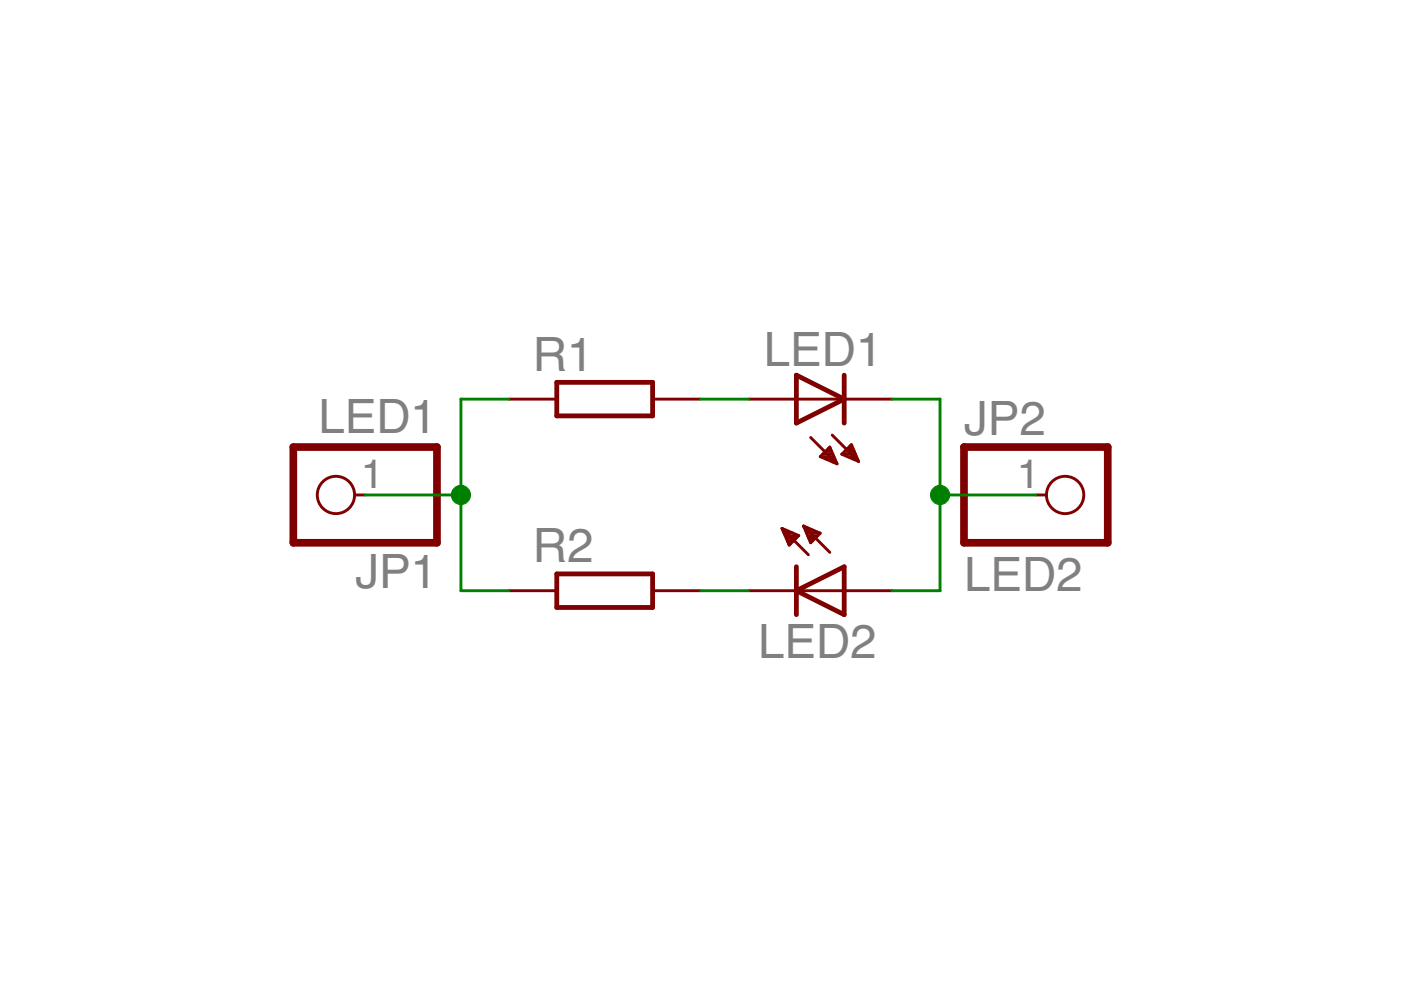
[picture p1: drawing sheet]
<?xml version="1.0" encoding="utf-8"?>
<!DOCTYPE eagle SYSTEM "eagle.dtd">
<eagle version="7.5.0">
<drawing>
<settings>
<setting alwaysvectorfont="no"/>
<setting verticaltext="up"/>
</settings>
<grid distance="0.1" unitdist="inch" unit="inch" style="lines" multiple="1" display="no" altdistance="0.01" altunitdist="inch" altunit="inch"/>
<schematic xreflabel="%F%N/%S.%C%R" xrefpart="/%S.%C%R">
<libraries>
<library name="led">
<symbols>
<symbol name="LED">
<wire x1="1.27" y1="0" x2="0" y2="-2.54" width="0.254" layer="94"/>
<wire x1="0" y1="-2.54" x2="-1.27" y2="0" width="0.254" layer="94"/>
<wire x1="1.27" y1="-2.54" x2="0" y2="-2.54" width="0.254" layer="94"/>
<wire x1="0" y1="-2.54" x2="-1.27" y2="-2.54" width="0.254" layer="94"/>
<wire x1="1.27" y1="0" x2="0" y2="0" width="0.254" layer="94"/>
<wire x1="0" y1="0" x2="-1.27" y2="0" width="0.254" layer="94"/>
<wire x1="0" y1="0" x2="0" y2="-2.54" width="0.1524" layer="94"/>
<wire x1="-2.032" y1="-0.762" x2="-3.429" y2="-2.159" width="0.1524" layer="94"/>
<wire x1="-1.905" y1="-1.905" x2="-3.302" y2="-3.302" width="0.1524" layer="94"/>
<text x="3.556" y="-4.572" size="1.778" layer="95" rot="R90">&gt;NAME</text>
<text x="5.715" y="-4.572" size="1.778" layer="96" rot="R90">&gt;VALUE</text>
<pin name="C" x="0" y="-5.08" visible="off" length="short" direction="pas" rot="R90"/>
<pin name="A" x="0" y="2.54" visible="off" length="short" direction="pas" rot="R270"/>
<polygon width="0.1524" layer="94">
<vertex x="-3.429" y="-2.159"/>
<vertex x="-3.048" y="-1.27"/>
<vertex x="-2.54" y="-1.778"/>
</polygon>
<polygon width="0.1524" layer="94">
<vertex x="-3.302" y="-3.302"/>
<vertex x="-2.921" y="-2.413"/>
<vertex x="-2.413" y="-2.921"/>
</polygon>
</symbol>
</symbols>
<devicesets>
<deviceset name="LED" prefix="LED" uservalue="yes">
<gates>
<gate name="G$1" symbol="LED" x="0" y="0"/>
</gates>
<devices>
<device name="SMT1206" package="1206">
<connects>
<connect gate="G$1" pin="A" pad="A"/>
<connect gate="G$1" pin="C" pad="C"/>
</connects>
<technologies>
<technology name=""/>
</technologies>
</device>
<device name="LD260" package="LD260">
<connects>
<connect gate="G$1" pin="A" pad="A"/>
<connect gate="G$1" pin="C" pad="K"/>
</connects>
<technologies>
<technology name=""/>
</technologies>
</device>
<device name="SQR2X5" package="LED2X5">
<connects>
<connect gate="G$1" pin="A" pad="A"/>
<connect gate="G$1" pin="C" pad="K"/>
</connects>
<technologies>
<technology name=""/>
</technologies>
</device>
<device name="3MM" package="LED3MM">
<connects>
<connect gate="G$1" pin="A" pad="A"/>
<connect gate="G$1" pin="C" pad="K"/>
</connects>
<technologies>
<technology name=""/>
</technologies>
</device>
<device name="5MM" package="LED5MM">
<connects>
<connect gate="G$1" pin="A" pad="A"/>
<connect gate="G$1" pin="C" pad="K"/>
</connects>
<technologies>
<technology name=""/>
</technologies>
</device>
<device name="LSU260" package="LSU260">
<connects>
<connect gate="G$1" pin="A" pad="A"/>
<connect gate="G$1" pin="C" pad="K"/>
</connects>
<technologies>
<technology name=""/>
</technologies>
</device>
<device name="LZR181" package="LZR181">
<connects>
<connect gate="G$1" pin="A" pad="A"/>
<connect gate="G$1" pin="C" pad="K"/>
</connects>
<technologies>
<technology name=""/>
</technologies>
</device>
<device name="B152" package="Q62902-B152">
<connects>
<connect gate="G$1" pin="A" pad="A"/>
<connect gate="G$1" pin="C" pad="K"/>
</connects>
<technologies>
<technology name=""/>
</technologies>
</device>
<device name="B153" package="Q62902-B153">
<connects>
<connect gate="G$1" pin="A" pad="A"/>
<connect gate="G$1" pin="C" pad="K"/>
</connects>
<technologies>
<technology name=""/>
</technologies>
</device>
<device name="B155" package="Q62902-B155">
<connects>
<connect gate="G$1" pin="A" pad="A"/>
<connect gate="G$1" pin="C" pad="K"/>
</connects>
<technologies>
<technology name=""/>
</technologies>
</device>
<device name="B156" package="Q62902-B156">
<connects>
<connect gate="G$1" pin="A" pad="A"/>
<connect gate="G$1" pin="C" pad="K"/>
</connects>
<technologies>
<technology name=""/>
</technologies>
</device>
<device name="SFH480" package="SFH480">
<connects>
<connect gate="G$1" pin="A" pad="A"/>
<connect gate="G$1" pin="C" pad="K"/>
</connects>
<technologies>
<technology name=""/>
</technologies>
</device>
<device name="SFH482" package="SFH482">
<connects>
<connect gate="G$1" pin="A" pad="A"/>
<connect gate="G$1" pin="C" pad="K"/>
</connects>
<technologies>
<technology name=""/>
</technologies>
</device>
<device name="SQR5.7X3.2" package="U57X32">
<connects>
<connect gate="G$1" pin="A" pad="A"/>
<connect gate="G$1" pin="C" pad="K"/>
</connects>
<technologies>
<technology name=""/>
</technologies>
</device>
<device name="IRL80A" package="IRL80A">
<connects>
<connect gate="G$1" pin="A" pad="A"/>
<connect gate="G$1" pin="C" pad="K"/>
</connects>
<technologies>
<technology name=""/>
</technologies>
</device>
<device name="P-LCC-2" package="P-LCC-2">
<connects>
<connect gate="G$1" pin="A" pad="A"/>
<connect gate="G$1" pin="C" pad="C"/>
</connects>
<technologies>
<technology name=""/>
</technologies>
</device>
<device name="MINI-TOP" package="OSRAM-MINI-TOP-LED">
<connects>
<connect gate="G$1" pin="A" pad="A"/>
<connect gate="G$1" pin="C" pad="C"/>
</connects>
<technologies>
<technology name=""/>
</technologies>
</device>
<device name="SIDELED" package="OSRAM-SIDELED">
<connects>
<connect gate="G$1" pin="A" pad="A"/>
<connect gate="G$1" pin="C" pad="C"/>
</connects>
<technologies>
<technology name=""/>
</technologies>
</device>
<device name="SMART-LED" package="SMART-LED">
<connects>
<connect gate="G$1" pin="A" pad="A"/>
<connect gate="G$1" pin="C" pad="B"/>
</connects>
<technologies>
<technology name=""/>
</technologies>
</device>
<device name="P-LCC-2-BACK" package="P-LCC-2-TOPLED-RG">
<connects>
<connect gate="G$1" pin="A" pad="A"/>
<connect gate="G$1" pin="C" pad="C"/>
</connects>
<technologies>
<technology name=""/>
</technologies>
</device>
<device name="MICRO-SIDELED" package="MICRO-SIDELED">
<connects>
<connect gate="G$1" pin="A" pad="A"/>
<connect gate="G$1" pin="C" pad="C"/>
</connects>
<technologies>
<technology name=""/>
</technologies>
</device>
<device name="P-LCC-4" package="P-LCC-4">
<connects>
<connect gate="G$1" pin="A" pad="A"/>
<connect gate="G$1" pin="C" pad="C@4"/>
</connects>
<technologies>
<technology name=""/>
</technologies>
</device>
<device name="CHIP-LED0603" package="CHIP-LED0603">
<connects>
<connect gate="G$1" pin="A" pad="A"/>
<connect gate="G$1" pin="C" pad="C"/>
</connects>
<technologies>
<technology name=""/>
</technologies>
</device>
<device name="CHIP-LED0805" package="CHIP-LED0805">
<connects>
<connect gate="G$1" pin="A" pad="A"/>
<connect gate="G$1" pin="C" pad="C"/>
</connects>
<technologies>
<technology name=""/>
</technologies>
</device>
<device name="TOPLED-SANTANA" package="MINI-TOPLED-SANTANA">
<connects>
<connect gate="G$1" pin="A" pad="A"/>
<connect gate="G$1" pin="C" pad="C"/>
</connects>
<technologies>
<technology name=""/>
</technologies>
</device>
<device name="CHIPLED_0805" package="CHIPLED_0805">
<connects>
<connect gate="G$1" pin="A" pad="A"/>
<connect gate="G$1" pin="C" pad="C"/>
</connects>
<technologies>
<technology name=""/>
</technologies>
</device>
<device name="CHIPLED_1206" package="CHIPLED_1206">
<connects>
<connect gate="G$1" pin="A" pad="A"/>
<connect gate="G$1" pin="C" pad="C"/>
</connects>
<technologies>
<technology name=""/>
</technologies>
</device>
<device name="CHIPLED_0603" package="CHIPLED_0603">
<connects>
<connect gate="G$1" pin="A" pad="A"/>
<connect gate="G$1" pin="C" pad="C"/>
</connects>
<technologies>
<technology name=""/>
</technologies>
</device>
<device name="CHIPLED-0603-TTW" package="CHIPLED-0603-TTW">
<connects>
<connect gate="G$1" pin="A" pad="A@1"/>
<connect gate="G$1" pin="C" pad="C@1"/>
</connects>
<technologies>
<technology name=""/>
</technologies>
</device>
<device name="" package="SMARTLED-TTW">
<connects>
<connect gate="G$1" pin="A" pad="A@1"/>
<connect gate="G$1" pin="C" pad="C@1"/>
</connects>
<technologies>
<technology name=""/>
</technologies>
</device>
<device name="-LUMILED+" package="LUMILED+">
<connects>
<connect gate="G$1" pin="A" pad="2+"/>
<connect gate="G$1" pin="C" pad="4-"/>
</connects>
<technologies>
<technology name=""/>
</technologies>
</device>
<device name="-LUMILED" package="LUMILED">
<connects>
<connect gate="G$1" pin="A" pad="2+"/>
<connect gate="G$1" pin="C" pad="4-"/>
</connects>
<technologies>
<technology name=""/>
</technologies>
</device>
<device name="10MM" package="LED10MM">
<connects>
<connect gate="G$1" pin="A" pad="A"/>
<connect gate="G$1" pin="C" pad="K"/>
</connects>
<technologies>
<technology name=""/>
</technologies>
</device>
<device name="KA-3528ASYC" package="KA-3528ASYC">
<connects>
<connect gate="G$1" pin="A" pad="A"/>
<connect gate="G$1" pin="C" pad="C"/>
</connects>
<technologies>
<technology name=""/>
</technologies>
</device>
<device name="SML0805" package="SML0805">
<connects>
<connect gate="G$1" pin="A" pad="A"/>
<connect gate="G$1" pin="C" pad="C"/>
</connects>
<technologies>
<technology name=""/>
</technologies>
</device>
<device name="SML1206" package="SML1206">
<connects>
<connect gate="G$1" pin="A" pad="A"/>
<connect gate="G$1" pin="C" pad="C"/>
</connects>
<technologies>
<technology name=""/>
</technologies>
</device>
<device name="SML0603" package="SML0603">
<connects>
<connect gate="G$1" pin="A" pad="A"/>
<connect gate="G$1" pin="C" pad="C"/>
</connects>
<technologies>
<technology name=""/>
</technologies>
</device>
</devices>
</deviceset>
</devicesets>
</library>
<library name="rcl">
<symbols>
<symbol name="R-EU">
<wire x1="-2.54" y1="-0.889" x2="2.54" y2="-0.889" width="0.254" layer="94"/>
<wire x1="2.54" y1="0.889" x2="-2.54" y2="0.889" width="0.254" layer="94"/>
<wire x1="2.54" y1="-0.889" x2="2.54" y2="0.889" width="0.254" layer="94"/>
<wire x1="-2.54" y1="-0.889" x2="-2.54" y2="0.889" width="0.254" layer="94"/>
<text x="-3.81" y="1.4986" size="1.778" layer="95">&gt;NAME</text>
<text x="-3.81" y="-3.302" size="1.778" layer="96">&gt;VALUE</text>
<pin name="2" x="5.08" y="0" visible="off" length="short" direction="pas" swaplevel="1" rot="R180"/>
<pin name="1" x="-5.08" y="0" visible="off" length="short" direction="pas" swaplevel="1"/>
</symbol>
</symbols>
<devicesets>
<deviceset name="R-EU_" prefix="R" uservalue="yes">
<gates>
<gate name="G$1" symbol="R-EU" x="0" y="0"/>
</gates>
<devices>
<device name="R0402" package="R0402">
<connects>
<connect gate="G$1" pin="1" pad="1"/>
<connect gate="G$1" pin="2" pad="2"/>
</connects>
<technologies>
<technology name=""/>
</technologies>
</device>
<device name="R0603" package="R0603">
<connects>
<connect gate="G$1" pin="1" pad="1"/>
<connect gate="G$1" pin="2" pad="2"/>
</connects>
<technologies>
<technology name=""/>
</technologies>
</device>
<device name="R0805" package="R0805">
<connects>
<connect gate="G$1" pin="1" pad="1"/>
<connect gate="G$1" pin="2" pad="2"/>
</connects>
<technologies>
<technology name=""/>
</technologies>
</device>
<device name="R0805W" package="R0805W">
<connects>
<connect gate="G$1" pin="1" pad="1"/>
<connect gate="G$1" pin="2" pad="2"/>
</connects>
<technologies>
<technology name=""/>
</technologies>
</device>
<device name="R1206" package="R1206">
<connects>
<connect gate="G$1" pin="1" pad="1"/>
<connect gate="G$1" pin="2" pad="2"/>
</connects>
<technologies>
<technology name=""/>
</technologies>
</device>
<device name="R1206W" package="R1206W">
<connects>
<connect gate="G$1" pin="1" pad="1"/>
<connect gate="G$1" pin="2" pad="2"/>
</connects>
<technologies>
<technology name=""/>
</technologies>
</device>
<device name="R1210" package="R1210">
<connects>
<connect gate="G$1" pin="1" pad="1"/>
<connect gate="G$1" pin="2" pad="2"/>
</connects>
<technologies>
<technology name=""/>
</technologies>
</device>
<device name="R1210W" package="R1210W">
<connects>
<connect gate="G$1" pin="1" pad="1"/>
<connect gate="G$1" pin="2" pad="2"/>
</connects>
<technologies>
<technology name=""/>
</technologies>
</device>
<device name="R2010" package="R2010">
<connects>
<connect gate="G$1" pin="1" pad="1"/>
<connect gate="G$1" pin="2" pad="2"/>
</connects>
<technologies>
<technology name=""/>
</technologies>
</device>
<device name="R2010W" package="R2010W">
<connects>
<connect gate="G$1" pin="1" pad="1"/>
<connect gate="G$1" pin="2" pad="2"/>
</connects>
<technologies>
<technology name=""/>
</technologies>
</device>
<device name="R2012" package="R2012">
<connects>
<connect gate="G$1" pin="1" pad="1"/>
<connect gate="G$1" pin="2" pad="2"/>
</connects>
<technologies>
<technology name=""/>
</technologies>
</device>
<device name="R2012W" package="R2012W">
<connects>
<connect gate="G$1" pin="1" pad="1"/>
<connect gate="G$1" pin="2" pad="2"/>
</connects>
<technologies>
<technology name=""/>
</technologies>
</device>
<device name="R2512" package="R2512">
<connects>
<connect gate="G$1" pin="1" pad="1"/>
<connect gate="G$1" pin="2" pad="2"/>
</connects>
<technologies>
<technology name=""/>
</technologies>
</device>
<device name="R2512W" package="R2512W">
<connects>
<connect gate="G$1" pin="1" pad="1"/>
<connect gate="G$1" pin="2" pad="2"/>
</connects>
<technologies>
<technology name=""/>
</technologies>
</device>
<device name="R3216" package="R3216">
<connects>
<connect gate="G$1" pin="1" pad="1"/>
<connect gate="G$1" pin="2" pad="2"/>
</connects>
<technologies>
<technology name=""/>
</technologies>
</device>
<device name="R3216W" package="R3216W">
<connects>
<connect gate="G$1" pin="1" pad="1"/>
<connect gate="G$1" pin="2" pad="2"/>
</connects>
<technologies>
<technology name=""/>
</technologies>
</device>
<device name="R3225" package="R3225">
<connects>
<connect gate="G$1" pin="1" pad="1"/>
<connect gate="G$1" pin="2" pad="2"/>
</connects>
<technologies>
<technology name=""/>
</technologies>
</device>
<device name="R3225W" package="R3225W">
<connects>
<connect gate="G$1" pin="1" pad="1"/>
<connect gate="G$1" pin="2" pad="2"/>
</connects>
<technologies>
<technology name=""/>
</technologies>
</device>
<device name="R5025" package="R5025">
<connects>
<connect gate="G$1" pin="1" pad="1"/>
<connect gate="G$1" pin="2" pad="2"/>
</connects>
<technologies>
<technology name=""/>
</technologies>
</device>
<device name="R5025W" package="R5025W">
<connects>
<connect gate="G$1" pin="1" pad="1"/>
<connect gate="G$1" pin="2" pad="2"/>
</connects>
<technologies>
<technology name=""/>
</technologies>
</device>
<device name="R6332" package="R6332">
<connects>
<connect gate="G$1" pin="1" pad="1"/>
<connect gate="G$1" pin="2" pad="2"/>
</connects>
<technologies>
<technology name=""/>
</technologies>
</device>
<device name="R6332W" package="R6332W">
<connects>
<connect gate="G$1" pin="1" pad="1"/>
<connect gate="G$1" pin="2" pad="2"/>
</connects>
<technologies>
<technology name=""/>
</technologies>
</device>
<device name="M0805" package="M0805">
<connects>
<connect gate="G$1" pin="1" pad="1"/>
<connect gate="G$1" pin="2" pad="2"/>
</connects>
<technologies>
<technology name=""/>
</technologies>
</device>
<device name="M1206" package="M1206">
<connects>
<connect gate="G$1" pin="1" pad="1"/>
<connect gate="G$1" pin="2" pad="2"/>
</connects>
<technologies>
<technology name=""/>
</technologies>
</device>
<device name="M1406" package="M1406">
<connects>
<connect gate="G$1" pin="1" pad="1"/>
<connect gate="G$1" pin="2" pad="2"/>
</connects>
<technologies>
<technology name=""/>
</technologies>
</device>
<device name="M2012" package="M2012">
<connects>
<connect gate="G$1" pin="1" pad="1"/>
<connect gate="G$1" pin="2" pad="2"/>
</connects>
<technologies>
<technology name=""/>
</technologies>
</device>
<device name="M2309" package="M2309">
<connects>
<connect gate="G$1" pin="1" pad="1"/>
<connect gate="G$1" pin="2" pad="2"/>
</connects>
<technologies>
<technology name=""/>
</technologies>
</device>
<device name="M3216" package="M3216">
<connects>
<connect gate="G$1" pin="1" pad="1"/>
<connect gate="G$1" pin="2" pad="2"/>
</connects>
<technologies>
<technology name=""/>
</technologies>
</device>
<device name="M3516" package="M3516">
<connects>
<connect gate="G$1" pin="1" pad="1"/>
<connect gate="G$1" pin="2" pad="2"/>
</connects>
<technologies>
<technology name=""/>
</technologies>
</device>
<device name="M5923" package="M5923">
<connects>
<connect gate="G$1" pin="1" pad="1"/>
<connect gate="G$1" pin="2" pad="2"/>
</connects>
<technologies>
<technology name=""/>
</technologies>
</device>
<device name="0204/5" package="0204/5">
<connects>
<connect gate="G$1" pin="1" pad="1"/>
<connect gate="G$1" pin="2" pad="2"/>
</connects>
<technologies>
<technology name=""/>
</technologies>
</device>
<device name="0204/7" package="0204/7">
<connects>
<connect gate="G$1" pin="1" pad="1"/>
<connect gate="G$1" pin="2" pad="2"/>
</connects>
<technologies>
<technology name=""/>
</technologies>
</device>
<device name="0204/2V" package="0204V">
<connects>
<connect gate="G$1" pin="1" pad="1"/>
<connect gate="G$1" pin="2" pad="2"/>
</connects>
<technologies>
<technology name=""/>
</technologies>
</device>
<device name="0207/10" package="0207/10">
<connects>
<connect gate="G$1" pin="1" pad="1"/>
<connect gate="G$1" pin="2" pad="2"/>
</connects>
<technologies>
<technology name=""/>
</technologies>
</device>
<device name="0207/12" package="0207/12">
<connects>
<connect gate="G$1" pin="1" pad="1"/>
<connect gate="G$1" pin="2" pad="2"/>
</connects>
<technologies>
<technology name=""/>
</technologies>
</device>
<device name="0207/15" package="0207/15">
<connects>
<connect gate="G$1" pin="1" pad="1"/>
<connect gate="G$1" pin="2" pad="2"/>
</connects>
<technologies>
<technology name=""/>
</technologies>
</device>
<device name="0207/2V" package="0207/2V">
<connects>
<connect gate="G$1" pin="1" pad="1"/>
<connect gate="G$1" pin="2" pad="2"/>
</connects>
<technologies>
<technology name=""/>
</technologies>
</device>
<device name="0207/5V" package="0207/5V">
<connects>
<connect gate="G$1" pin="1" pad="1"/>
<connect gate="G$1" pin="2" pad="2"/>
</connects>
<technologies>
<technology name=""/>
</technologies>
</device>
<device name="0207/7" package="0207/7">
<connects>
<connect gate="G$1" pin="1" pad="1"/>
<connect gate="G$1" pin="2" pad="2"/>
</connects>
<technologies>
<technology name=""/>
</technologies>
</device>
<device name="0309/10" package="0309/10">
<connects>
<connect gate="G$1" pin="1" pad="1"/>
<connect gate="G$1" pin="2" pad="2"/>
</connects>
<technologies>
<technology name=""/>
</technologies>
</device>
<device name="0309/12" package="0309/12">
<connects>
<connect gate="G$1" pin="1" pad="1"/>
<connect gate="G$1" pin="2" pad="2"/>
</connects>
<technologies>
<technology name=""/>
</technologies>
</device>
<device name="0309/V" package="0309V">
<connects>
<connect gate="G$1" pin="1" pad="1"/>
<connect gate="G$1" pin="2" pad="2"/>
</connects>
<technologies>
<technology name=""/>
</technologies>
</device>
<device name="0411/12" package="0411/12">
<connects>
<connect gate="G$1" pin="1" pad="1"/>
<connect gate="G$1" pin="2" pad="2"/>
</connects>
<technologies>
<technology name=""/>
</technologies>
</device>
<device name="0411/15" package="0411/15">
<connects>
<connect gate="G$1" pin="1" pad="1"/>
<connect gate="G$1" pin="2" pad="2"/>
</connects>
<technologies>
<technology name=""/>
</technologies>
</device>
<device name="0411/3V" package="0411V">
<connects>
<connect gate="G$1" pin="1" pad="1"/>
<connect gate="G$1" pin="2" pad="2"/>
</connects>
<technologies>
<technology name=""/>
</technologies>
</device>
<device name="0414/15" package="0414/15">
<connects>
<connect gate="G$1" pin="1" pad="1"/>
<connect gate="G$1" pin="2" pad="2"/>
</connects>
<technologies>
<technology name=""/>
</technologies>
</device>
<device name="0414/5V" package="0414V">
<connects>
<connect gate="G$1" pin="1" pad="1"/>
<connect gate="G$1" pin="2" pad="2"/>
</connects>
<technologies>
<technology name=""/>
</technologies>
</device>
<device name="0617/17" package="0617/17">
<connects>
<connect gate="G$1" pin="1" pad="1"/>
<connect gate="G$1" pin="2" pad="2"/>
</connects>
<technologies>
<technology name=""/>
</technologies>
</device>
<device name="0617/22" package="0617/22">
<connects>
<connect gate="G$1" pin="1" pad="1"/>
<connect gate="G$1" pin="2" pad="2"/>
</connects>
<technologies>
<technology name=""/>
</technologies>
</device>
<device name="0617/5V" package="0617V">
<connects>
<connect gate="G$1" pin="1" pad="1"/>
<connect gate="G$1" pin="2" pad="2"/>
</connects>
<technologies>
<technology name=""/>
</technologies>
</device>
<device name="0922/22" package="0922/22">
<connects>
<connect gate="G$1" pin="1" pad="1"/>
<connect gate="G$1" pin="2" pad="2"/>
</connects>
<technologies>
<technology name=""/>
</technologies>
</device>
<device name="0613/5V" package="P0613V">
<connects>
<connect gate="G$1" pin="1" pad="1"/>
<connect gate="G$1" pin="2" pad="2"/>
</connects>
<technologies>
<technology name=""/>
</technologies>
</device>
<device name="0613/15" package="P0613/15">
<connects>
<connect gate="G$1" pin="1" pad="1"/>
<connect gate="G$1" pin="2" pad="2"/>
</connects>
<technologies>
<technology name=""/>
</technologies>
</device>
<device name="0817/22" package="P0817/22">
<connects>
<connect gate="G$1" pin="1" pad="1"/>
<connect gate="G$1" pin="2" pad="2"/>
</connects>
<technologies>
<technology name=""/>
</technologies>
</device>
<device name="0817/7V" package="P0817V">
<connects>
<connect gate="G$1" pin="1" pad="1"/>
<connect gate="G$1" pin="2" pad="2"/>
</connects>
<technologies>
<technology name=""/>
</technologies>
</device>
<device name="V234/12" package="V234/12">
<connects>
<connect gate="G$1" pin="1" pad="1"/>
<connect gate="G$1" pin="2" pad="2"/>
</connects>
<technologies>
<technology name=""/>
</technologies>
</device>
<device name="V235/17" package="V235/17">
<connects>
<connect gate="G$1" pin="1" pad="1"/>
<connect gate="G$1" pin="2" pad="2"/>
</connects>
<technologies>
<technology name=""/>
</technologies>
</device>
<device name="V526-0" package="V526-0">
<connects>
<connect gate="G$1" pin="1" pad="1"/>
<connect gate="G$1" pin="2" pad="2"/>
</connects>
<technologies>
<technology name=""/>
</technologies>
</device>
<device name="MELF0102R" package="MINI_MELF-0102R">
<connects>
<connect gate="G$1" pin="1" pad="1"/>
<connect gate="G$1" pin="2" pad="2"/>
</connects>
<technologies>
<technology name=""/>
</technologies>
</device>
<device name="MELF0102W" package="MINI_MELF-0102W">
<connects>
<connect gate="G$1" pin="1" pad="1"/>
<connect gate="G$1" pin="2" pad="2"/>
</connects>
<technologies>
<technology name=""/>
</technologies>
</device>
<device name="MELF0204R" package="MINI_MELF-0204R">
<connects>
<connect gate="G$1" pin="1" pad="1"/>
<connect gate="G$1" pin="2" pad="2"/>
</connects>
<technologies>
<technology name=""/>
</technologies>
</device>
<device name="MELF0204W" package="MINI_MELF-0204W">
<connects>
<connect gate="G$1" pin="1" pad="1"/>
<connect gate="G$1" pin="2" pad="2"/>
</connects>
<technologies>
<technology name=""/>
</technologies>
</device>
<device name="MELF0207R" package="MINI_MELF-0207R">
<connects>
<connect gate="G$1" pin="1" pad="1"/>
<connect gate="G$1" pin="2" pad="2"/>
</connects>
<technologies>
<technology name=""/>
</technologies>
</device>
<device name="MELF0207W" package="MINI_MELF-0207W">
<connects>
<connect gate="G$1" pin="1" pad="1"/>
<connect gate="G$1" pin="2" pad="2"/>
</connects>
<technologies>
<technology name=""/>
</technologies>
</device>
<device name="0922V" package="0922V">
<connects>
<connect gate="G$1" pin="1" pad="1"/>
<connect gate="G$1" pin="2" pad="2"/>
</connects>
<technologies>
<technology name=""/>
</technologies>
</device>
<device name="RDH/15" package="RDH/15">
<connects>
<connect gate="G$1" pin="1" pad="1"/>
<connect gate="G$1" pin="2" pad="2"/>
</connects>
<technologies>
<technology name=""/>
</technologies>
</device>
<device name="MELF0102AX" package="MINI_MELF-0102AX">
<connects>
<connect gate="G$1" pin="1" pad="1"/>
<connect gate="G$1" pin="2" pad="2"/>
</connects>
<technologies>
<technology name=""/>
</technologies>
</device>
<device name="R0201" package="R0201">
<connects>
<connect gate="G$1" pin="1" pad="1"/>
<connect gate="G$1" pin="2" pad="2"/>
</connects>
<technologies>
<technology name=""/>
</technologies>
</device>
<device name="VTA52" package="VTA52">
<connects>
<connect gate="G$1" pin="1" pad="1"/>
<connect gate="G$1" pin="2" pad="2"/>
</connects>
<technologies>
<technology name=""/>
</technologies>
</device>
<device name="VTA53" package="VTA53">
<connects>
<connect gate="G$1" pin="1" pad="1"/>
<connect gate="G$1" pin="2" pad="2"/>
</connects>
<technologies>
<technology name=""/>
</technologies>
</device>
<device name="VTA54" package="VTA54">
<connects>
<connect gate="G$1" pin="1" pad="1"/>
<connect gate="G$1" pin="2" pad="2"/>
</connects>
<technologies>
<technology name=""/>
</technologies>
</device>
<device name="VTA55" package="VTA55">
<connects>
<connect gate="G$1" pin="1" pad="1"/>
<connect gate="G$1" pin="2" pad="2"/>
</connects>
<technologies>
<technology name=""/>
</technologies>
</device>
<device name="VTA56" package="VTA56">
<connects>
<connect gate="G$1" pin="1" pad="1"/>
<connect gate="G$1" pin="2" pad="2"/>
</connects>
<technologies>
<technology name=""/>
</technologies>
</device>
<device name="VMTA55" package="VMTA55">
<connects>
<connect gate="G$1" pin="1" pad="1"/>
<connect gate="G$1" pin="2" pad="2"/>
</connects>
<technologies>
<technology name=""/>
</technologies>
</device>
<device name="VMTB60" package="VMTB60">
<connects>
<connect gate="G$1" pin="1" pad="1"/>
<connect gate="G$1" pin="2" pad="2"/>
</connects>
<technologies>
<technology name=""/>
</technologies>
</device>
<device name="R4527" package="R4527">
<connects>
<connect gate="G$1" pin="1" pad="1"/>
<connect gate="G$1" pin="2" pad="2"/>
</connects>
<technologies>
<technology name=""/>
</technologies>
</device>
<device name="WSC0001" package="WSC0001">
<connects>
<connect gate="G$1" pin="1" pad="1"/>
<connect gate="G$1" pin="2" pad="2"/>
</connects>
<technologies>
<technology name=""/>
</technologies>
</device>
<device name="WSC0002" package="WSC0002">
<connects>
<connect gate="G$1" pin="1" pad="1"/>
<connect gate="G$1" pin="2" pad="2"/>
</connects>
<technologies>
<technology name=""/>
</technologies>
</device>
<device name="WSC01/2" package="WSC01/2">
<connects>
<connect gate="G$1" pin="1" pad="1"/>
<connect gate="G$1" pin="2" pad="2"/>
</connects>
<technologies>
<technology name=""/>
</technologies>
</device>
<device name="WSC2515" package="WSC2515">
<connects>
<connect gate="G$1" pin="1" pad="1"/>
<connect gate="G$1" pin="2" pad="2"/>
</connects>
<technologies>
<technology name=""/>
</technologies>
</device>
<device name="WSC4527" package="WSC4527">
<connects>
<connect gate="G$1" pin="1" pad="1"/>
<connect gate="G$1" pin="2" pad="2"/>
</connects>
<technologies>
<technology name=""/>
</technologies>
</device>
<device name="WSC6927" package="WSC6927">
<connects>
<connect gate="G$1" pin="1" pad="1"/>
<connect gate="G$1" pin="2" pad="2"/>
</connects>
<technologies>
<technology name=""/>
</technologies>
</device>
<device name="R1218" package="R1218">
<connects>
<connect gate="G$1" pin="1" pad="1"/>
<connect gate="G$1" pin="2" pad="2"/>
</connects>
<technologies>
<technology name=""/>
</technologies>
</device>
<device name="1812X7R" package="1812X7R">
<connects>
<connect gate="G$1" pin="1" pad="1"/>
<connect gate="G$1" pin="2" pad="2"/>
</connects>
<technologies>
<technology name=""/>
</technologies>
</device>
<device name="PRL1632" package="PRL1632">
<connects>
<connect gate="G$1" pin="1" pad="1"/>
<connect gate="G$1" pin="2" pad="2"/>
</connects>
<technologies>
<technology name=""/>
</technologies>
</device>
<device name="01005" package="R01005">
<connects>
<connect gate="G$1" pin="1" pad="1"/>
<connect gate="G$1" pin="2" pad="2"/>
</connects>
<technologies>
<technology name=""/>
</technologies>
</device>
<device name="0207/17" package="0207/17">
<connects>
<connect gate="G$1" pin="1" pad="1"/>
<connect gate="G$1" pin="2" pad="2"/>
</connects>
<technologies>
<technology name=""/>
</technologies>
</device>
<device name="0207/20" package="0207/20">
<connects>
<connect gate="G$1" pin="1" pad="1"/>
<connect gate="G$1" pin="2" pad="2"/>
</connects>
<technologies>
<technology name=""/>
</technologies>
</device>
</devices>
</deviceset>
</devicesets>
</library>
<library name="pinhead">
<symbols>
<symbol name="PINHD1">
<wire x1="-6.35" y1="-2.54" x2="1.27" y2="-2.54" width="0.4064" layer="94"/>
<wire x1="1.27" y1="-2.54" x2="1.27" y2="2.54" width="0.4064" layer="94"/>
<wire x1="1.27" y1="2.54" x2="-6.35" y2="2.54" width="0.4064" layer="94"/>
<wire x1="-6.35" y1="2.54" x2="-6.35" y2="-2.54" width="0.4064" layer="94"/>
<text x="-6.35" y="3.175" size="1.778" layer="95">&gt;NAME</text>
<text x="-6.35" y="-5.08" size="1.778" layer="96">&gt;VALUE</text>
<pin name="1" x="-2.54" y="0" visible="pad" length="short" direction="pas" function="dot"/>
</symbol>
</symbols>
<devicesets>
<deviceset name="PINHD-1X1" prefix="JP" uservalue="yes">
<gates>
<gate name="G$1" symbol="PINHD1" x="0" y="0"/>
</gates>
<devices>
<device name="" package="1X01">
<connects>
<connect gate="G$1" pin="1" pad="1"/>
</connects>
<technologies>
<technology name=""/>
</technologies>
</device>
</devices>
</deviceset>
</devicesets>
</library>
</libraries>
<attributes>
</attributes>
<variantdefs>
</variantdefs>
<classes>
<class number="0" name="default" width="0" drill="0">
</class>
</classes>
<parts>
<part name="LED1" library="led" deviceset="LED" device="3MM"/>
<part name="LED2" library="led" deviceset="LED" device="3MM"/>
<part name="R1" library="rcl" deviceset="R-EU_" device="0204/2V"/>
<part name="R2" library="rcl" deviceset="R-EU_" device="0204/2V"/>
<part name="JP1" library="pinhead" deviceset="PINHD-1X1" device="" value="LED1"/>
<part name="JP2" library="pinhead" deviceset="PINHD-1X1" device="" value="LED2"/>
</parts>
<sheets>
<sheet>
<plain>
</plain>
<instances>
<instance part="LED1" gate="G$1" x="50.8" y="66.04" rot="R90"/>
<instance part="LED2" gate="G$1" x="53.34" y="55.88" rot="R270"/>
<instance part="R1" gate="G$1" x="40.64" y="66.04"/>
<instance part="R2" gate="G$1" x="40.64" y="55.88"/>
<instance part="JP1" gate="G$1" x="25.4" y="60.96" rot="R180"/>
<instance part="JP2" gate="G$1" x="66.04" y="60.96"/>
</instances>
<busses>
</busses>
<nets>
<net name="N$1" class="0">
<segment>
<pinref part="R1" gate="G$1" pin="2"/>
<pinref part="LED1" gate="G$1" pin="A"/>
<wire x1="45.72" y1="66.04" x2="48.26" y2="66.04" width="0.1524" layer="91"/>
</segment>
</net>
<net name="N$2" class="0">
<segment>
<pinref part="R2" gate="G$1" pin="2"/>
<pinref part="LED2" gate="G$1" pin="C"/>
<wire x1="45.72" y1="55.88" x2="48.26" y2="55.88" width="0.1524" layer="91"/>
</segment>
</net>
<net name="N$3" class="0">
<segment>
<pinref part="JP1" gate="G$1" pin="1"/>
<wire x1="27.94" y1="60.96" x2="33.02" y2="60.96" width="0.1524" layer="91"/>
<wire x1="33.02" y1="60.96" x2="33.02" y2="66.04" width="0.1524" layer="91"/>
<pinref part="R1" gate="G$1" pin="1"/>
<wire x1="33.02" y1="66.04" x2="35.56" y2="66.04" width="0.1524" layer="91"/>
<pinref part="R2" gate="G$1" pin="1"/>
<wire x1="35.56" y1="55.88" x2="33.02" y2="55.88" width="0.1524" layer="91"/>
<wire x1="33.02" y1="55.88" x2="33.02" y2="60.96" width="0.1524" layer="91"/>
<junction x="33.02" y="60.96"/>
</segment>
</net>
<net name="N$4" class="0">
<segment>
<pinref part="LED1" gate="G$1" pin="C"/>
<wire x1="55.88" y1="66.04" x2="58.42" y2="66.04" width="0.1524" layer="91"/>
<wire x1="58.42" y1="66.04" x2="58.42" y2="60.96" width="0.1524" layer="91"/>
<pinref part="JP2" gate="G$1" pin="1"/>
<wire x1="58.42" y1="60.96" x2="63.5" y2="60.96" width="0.1524" layer="91"/>
<pinref part="LED2" gate="G$1" pin="A"/>
<wire x1="55.88" y1="55.88" x2="58.42" y2="55.88" width="0.1524" layer="91"/>
<wire x1="58.42" y1="55.88" x2="58.42" y2="60.96" width="0.1524" layer="91"/>
<junction x="58.42" y="60.96"/>
</segment>
</net>
</nets>
</sheet>
</sheets>
</schematic>
</drawing>
</eagle>
